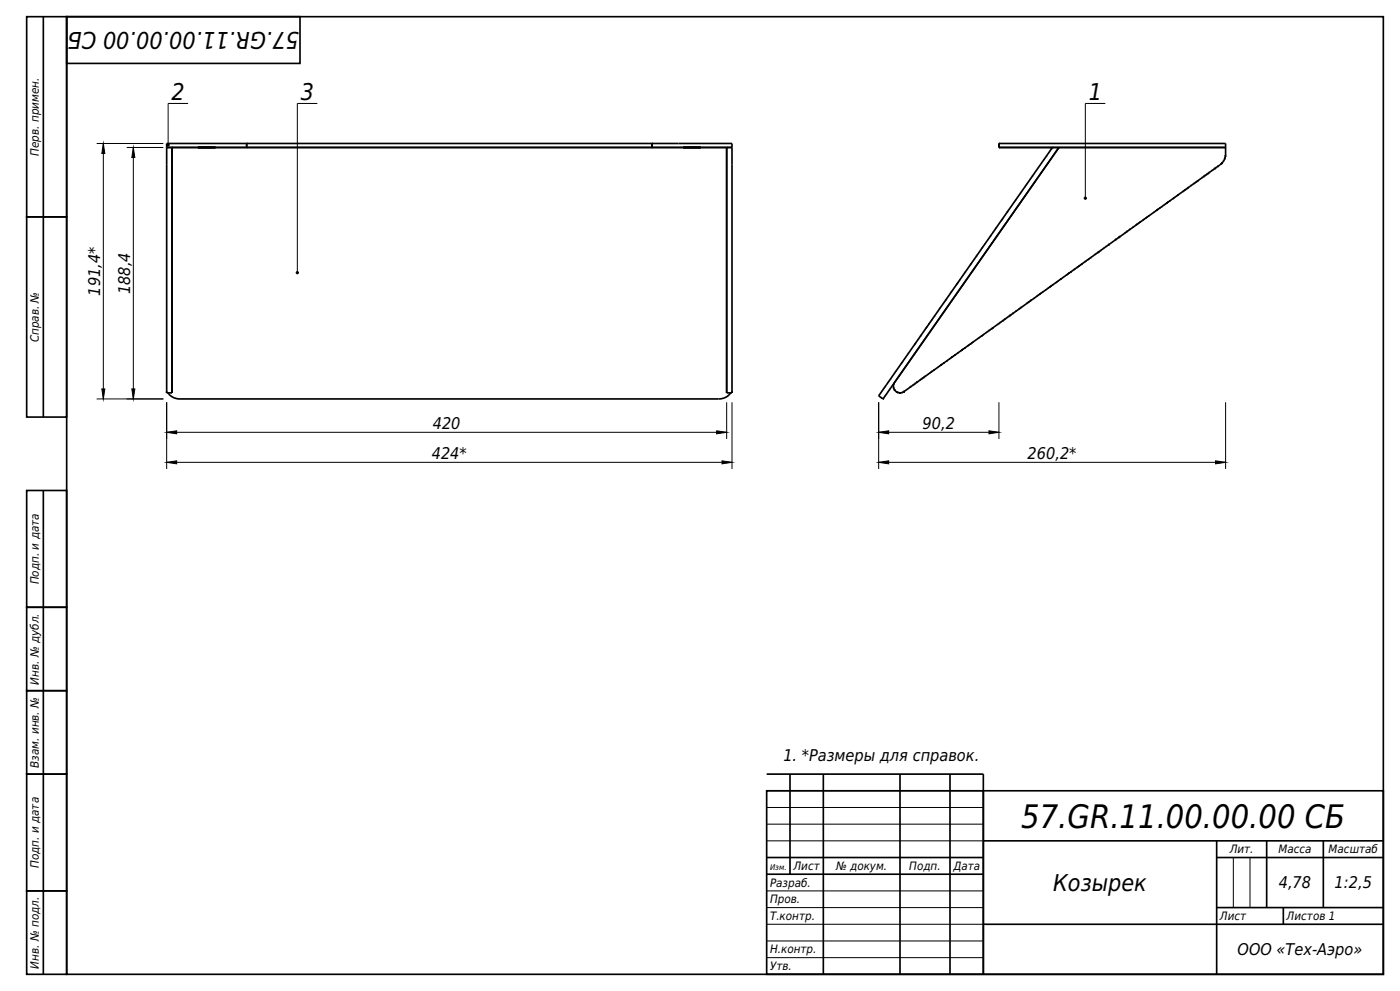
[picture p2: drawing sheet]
<svg xmlns="http://www.w3.org/2000/svg" width="420mm" height="297mm" viewBox="0 0 420 297" stroke-linecap="round" stroke-linejoin="round" font-family="sans-serif">
<g fill="none" stroke="#000" stroke-width=".5">
<path d="M8 5h12v60h-12zM13 5v120M20 5h395v287h-395zM20 5h70v14h-70zM50 44.2v73.5v-.4M50 44.2h1.6M50 44.2h24M51.5 44.2h.1M51.6 44.2h166.4M51.6 44.2v73.5zM59.4 44v.2h5.2v-.2M74 44.2h121.6"/>
<path d="M74 43h-23.2a.53 .53 0 0 0-.6 0 .53 .53 0 0 0-.2 .6v.6M74 43h121.6M74 43v1.2M195.6 44.2h24M195.6 43h23.2a.53 .53 0 0 1 .6 0 .53 .53 0 0 1 .2 .6v.6M195.6 43v1.2M205 44v.2h5.2v-.2M218 44.2v73.5zM218 44.2h1.6M219.6 44.2v73.5v-.4M299.7 44.2h68M299.7 44.2h16"/>
<path d="M299.7 44.2v-.5a.5 .5 0 0 1 0-.6 .5 .5 0 0 1 .7-.1h66.4a.53 .53 0 0 1 .7 0 .53 .53 0 0 1 .2 .6v.6M304.8 59.8l-.1 .1M305.7 58.6h-.1M305.9 58.2v.1M306.1 57.9v.1M306.5 57.4l-.1 .1M307.3 56.2h.1M307.6 55.8l-.1 .1M307.8 55.5h.1M308.2 55l-.1 .1M309 53.8h.1M309.3 53.4l-.1 .1"/>
<path d="M309.5 53.1h.1M309.9 52.6l-.2 .2M310.1 52.2l-.1 .2M310.7 51.4h.1M311 51l-.1 .1M311.5 50.2v.1M311.8 49.8l-.1 .1M313.2 47.8h.1M313.5 47.4l-.1 .1M313.7 47.1v.1M314 46.6l-.1 .1M314.7 45.7l-.1 .1"/>
<path d="M314.9 45.4h.1M315.1 45v.1M315.5 44.5l-.2 .3M315.7 44.2l-.1 .1M315.7 44.2h2M315.7 44.2l-51.8 74a.43 .43 0 0 0-.3 .5 .43 .43 0 0 0 .5 .3l.8 .6M317.7 44.2l-49.4 70.5-.3 1.3 .7 1.2 1.2 .5 1.3-.3M317.7 44.2h50M317.7 44.2l-50.5 72.1M351.9 59.5l-.1 .1M352.2 59.3h.1M352.7 58.9l-.1 .1"/>
<path d="M353 58.7h.1M353.5 58.4l-.1 .1M354.9 57.4h-.1M355.2 57.1v.1M355.7 56.8l-.2 .1M356 56.5v.1M356.5 56.2l-.1 .1M357.4 55.6h-.1M358.2 55h.1M358.6 54.7l-.1 .1M359 54.4l-.2 .1M359.4 54.1l-.1 .1"/>
<path d="M360.8 53.2h-.1M361.2 52.8l-.2 .2M361.6 52.6h-.1M362.1 52.2l-.3 .2M362.4 52l-.1 .1M362.9 51.6l-.2 .1M363.8 51l-.1 .1M364.1 50.8h-.1M364.6 50.4l-.2 .2M364.9 50.2h-.1M365.4 49.8l-.1 .1M366.2 49.2v.1"/>
<path d="M366.7 48.8l-.4 .3M367.1 48.3h-.1M367.4 47.5v.2M367.5 47.2v.1M367.6 46.6v.3M367.7 44.2l-.2 3.3-.6 1-.9 .9-94.8 68M8 65h12v60h-12zM290.8 79.8l-.1 .1M291 79.5h.1M291.4 79l-.2 .2M291.6 78.6l-.1 .2M292.2 77.8h.1"/>
<path d="M292.5 77.4l-.1 .1M292.7 77.1h.1M293 76.6l-.1 .2M293.3 76.2l-.1 .2M293.9 75.3v.1M294.2 75l-.1 .1M294.4 74.7h-.1M294.7 74.2l-.1 .2M295 73.8l-.1 .2M295.6 73l-.1 .1M296.4 71.8h.1M296.7 71.4l-.1 .1"/>
<path d="M296.9 71.1v.1M297.2 70.6l-.1 .1M298.1 69.4h.1M298.3 69v.1M298.6 68.7h-.1M298.9 68.2l-.1 .1M299.8 67h-.1M300 66.6v.1M300.3 66.3h-.1M300.6 65.8l-.1 .2M300.8 65.4v.2M301.5 64.6h-.1"/>
<path d="M301.7 64.2v.1M302 63.9h-.1M302.3 63.4l-.2 .2M302.5 63l-.1 .2M304 61h-.1M304.2 60.6v.1M304.5 60.3l-.1 .1M323.4 79.9l-.1 .1M323.9 79.6l-.2 .1M324.2 79.3l-.1 .1M324.7 79l-.1 .1M325.6 78.4h-.1"/>
<path d="M325.9 78.1v.1M326.4 77.8h-.1M326.8 77.5l-.1 .1M327.2 77.2l-.1 .1M328.6 76.2l-.1 .1M328.9 76h.1M329.4 75.6l-.2 .2M329.8 75.4l-.2 .1M330.2 75l-.1 .1M331.1 74.4v.1M331.9 73.8v.1M332.3 73.6h-.1"/>
<path d="M332.8 73.2l-.2 .2M334.5 72l-.1 .1M334.9 71.7l-.2 .1M335.3 71.4l-.1 .1M335.8 71.1l-.2 .1M336.1 70.8l-.1 .1M337.5 69.9h-.1M337.8 69.6l-.1 .1M338.3 69.3l-.2 .1M338.6 69v.1M339.1 68.7l-.1 .1M340 68l-.1 .1"/>
<path d="M340.8 67.5h.1M341.3 67.1l-.2 .2M341.6 66.9l-.1 .1M342.1 66.5l-.1 .1M343 65.9h-.1M343.3 65.6v.1M343.8 65.3v.1M344.2 65.1h-.1M344.6 64.7l-.1 .1M346.3 63.5h.1M346.7 63.2l-.1 .1M347.2 62.9l-.2 .2"/>
<path d="M347.5 62.7h-.1M348 62.3l-.1 .1M348.5 61.9v.1M349.4 61.3l-.1 .1M349.7 61.1h-.1M350.2 60.8l-.2 .1M350.5 60.5l-.1 .1M351 60.2l-.1 .1M277.1 99.3v.1M277.4 99l-.1 .1M277.6 98.7h-.1M277.9 98.2l-.1 .2"/>
<path d="M278.2 97.8l-.2 .2M278.4 97.5l-.1 .1M278.8 96.9l-.1 .2M279 96.6v.1M279.3 96.3h-.1M279.6 95.8l-.1 .2M279.9 95.4l-.1 .1M280.1 95.1l-.1 .1M280.4 94.6l-.1 .1M281.3 93.4h.1M281.5 93v.1M281.8 92.7h-.1"/>
<path d="M282.1 92.2l-.1 .1M283 91h-.1M283.2 90.6v.1M283.5 90.3h-.1M283.8 89.8l-.1 .2M284 89.4l-.1 .2M284.7 88.6h-.1M284.9 88.2v.1M285.2 87.9h-.1M285.5 87.4l-.2 .2M285.7 87l-.1 .2M286.4 86.1l-.1 .1"/>
<path d="M286.6 85.8l-.1 .1M286.8 85.5h.1M287.2 85l-.2 .2M287.4 84.6l-.1 .2M287.7 84.3l-.1 .1M288 83.8l-.1 .1M288.9 82.6h-.1M289.1 82.2v.1M289.3 81.9h.1M289.7 81.4l-.1 .1M290.5 80.2h.1M296 99.6l-.1 .1"/>
<path d="M296.3 99.4h-.1M296.8 99l-.1 .1M297.1 98.8h.1M297.6 98.4l-.2 .2M298 98.2l-.2 .1M299.3 97.2l-.1 .1M299.7 97h-.1M300.1 96.6v.1M300.5 96.4h-.1M301 96l-.2 .1M301.5 95.6l-.2 .2M302.3 95.1h.1"/>
<path d="M302.7 94.8l-.1 .1M303.1 94.5l-.2 .1M303.5 94.2l-.2 .1M304 93.9l-.2 .1M304.8 93.2v.1M305.7 92.7h-.1M306 92.4l-.1 .1M306.5 92.1l-.2 .1M308.2 90.8l-.1 .1M308.7 90.5l-.2 .2M309 90.3h-.1M309.5 89.9l-.2 .2"/>
<path d="M310.4 89.3h-.1M311.2 88.7h-.1M311.5 88.4v.1M312 88.1l-.2 .2M312.4 87.9h-.1M312.8 87.5l-.1 .1M313.7 86.9h.1M314.5 86.3h.1M315 86l-.2 .1M315.4 85.7l-.2 .1M315.8 85.4l-.1 .1M316.7 84.7v.1"/>
<path d="M317.1 84.5h-.1M317.5 84.1v.1M317.9 83.9h-.1M318.4 83.6l-.2 .1M320.1 82.3l-.1 .1M320.4 82.1h-.1M320.9 81.7l-.2 .2M321.4 81.4l-.2 .1M322.3 80.8h-.1M322.6 80.5l-.1 .1M323.1 80.2h-.1M50 117.7h1.6"/>
<path d="M50.4 117.7l1.5 1.4 2.1 .5h161.6l2.1-.5 1.5-1.4M218 117.7h1.6M263.8 118.4h.1M263.9 118.2v.1M264.1 117.9h.1M264.2 119.1h.1M264.5 119.3h.1M264.7 117v.1M264.9 119.5v.1M265 116.7h-.1M265.2 119.2h-.1M265.2 116.3v.1"/>
<path d="M265.4 118.8v.1M265.5 116h-.1M265.5 118.7h.1M265.6 115.8l-.1 .1M265.7 118.5l-.1 .1M265.8 115.5h.1M266 118v.1M266.4 117.5h-.1M266.4 114.6v.1M266.5 117.3h.1M266.7 114.3h-.1M266.9 116.8h-.1"/>
<path d="M266.9 113.9v.1M267.1 116.5h-.1M267.2 116.3l-2.3 3.3M267.2 116.3h.1M267.2 113.4l-.1 .2M267.3 116.1h.1M268.1 116.2v.1M268.1 112.2v.1M268.1 115.1v.2M268.2 116.6h.1M268.2 114.8v.2M268.3 116.8l.1 .2"/>
<path d="M268.3 111.9h.1M268.6 111.5l-.1 .1M268.9 117.4h.1M268.9 111l-.1 .2M269.1 117.5l.1 .1M269.3 117.6l.1 .1M269.8 109.8l-.1 .1M270 109.5h.1M270.3 109.1l-.1 .1M270.3 117.7h-.5M270.6 108.6l-.1 .2M270.7 117.6h-.1"/>
<path d="M270.9 108.3l-.1 .1M271 117.5h-.1M271.2 117.4h-.1M271.3 117.3l-.1 .1M271.5 107.4l-.1 .1M272.3 106.2l-.1 .1M272.5 105.9h.1M273 116v.1M273.4 115.8l-.1 .1M273.9 115.5h-.1M274 103.8l-.1 .1M274.2 115.2l-.1 .1"/>
<path d="M274.2 103.5h.1M274.6 103l-.2 .2M274.7 114.9l-.2 .1M274.8 102.6l-.1 .2M275.2 114.5l-.2 .1M275.4 101.8h.1M275.7 101.4l-.1 .1M275.9 101.1h.1M276 113.9h.1M276.2 100.6l-.1 .2M276.4 113.7h-.1M276.5 100.2l-.1 .2"/>
<path d="M276.9 113.3l-.2 .2M277.2 113.1l-.1 .1M277.7 112.7l-.2 .1M278.6 112.1h-.1M278.9 111.8l-.1 .1M279.4 111.5h-.1M279.7 111.3h.1M280.2 110.9l-.1 .1M281.6 109.9l-.1 .1M281.9 109.7h-.1M282.4 109.3l-.2 .2M282.7 109.1h.1"/>
<path d="M283.2 108.8l-.2 .1M284.1 108.1l-.1 .1M284.9 107.5l-.1 .1M285.3 107.3h-.1M285.7 106.9l-.2 .2M286.1 106.7l-.1 .1M286.5 106.4l-.1 .1M287.4 105.7v.1M288.3 105.1l-.1 .1M288.7 104.8l-.2 .1M289.1 104.5l-.2 .1M289.6 104.2l-.2 .1"/>
<path d="M290.4 103.6h.1M290.8 103.3l-.1 .1M291.3 103l-.2 .1M291.6 102.7l-.1 .1M292.1 102.4l-.2 .1M293.8 101.2h-.1M294.1 100.9v.1M294.6 100.6l-.2 .1M295.1 100.2l-.2 .1M8 147h12v35h-12zM13 147v145M8 182h12v25h-12z"/>
<path d="M8 207h12v25h-12zM8 232h12v35h-12zM230 237h185v55h-185zM230 232h65v60M237 232v30M247 232v60M270 232v60M285 232v60M230 257h65M295 252h120M365 257h50M365 252v40"/>
<path d="M380 252v20M397 252v20M8 267h12v25h-12zM230 262h65M295 277h120M365 272h50M385 272v5"/>
</g>
<g fill="none" stroke="#000" stroke-width=".3">
<path d="M56.4 31h-6v12.4M95.2 31h-6v50.7M331.6 31h-6v28.4M29 43h20M31 43v76.6M38 44.2h11M40 44.2v75.4M29 119.6h20M50 120.6v20M50 129.6h168M50 138.6h169.6M218 120.6v11"/>
<path d="M219.6 120.6v20M263.6 129.6h36.1M263.6 138.6h104.1M263.6 120.6v20M299.7 120.6v11M367.7 120.6v20M230 237h65M230 252h65M230 247h65M230 242h65M370 257v15M375 257v15"/>
<path d="M230 277h65M230 272h65M230 267h65M230 292h65M230 287h65M230 282h65"/>
</g>
<path d="M31 43l.5 3h-.9zM40 44.2l.4 3h-.9zM30.6 116.6h.9l-.5 3zM39.5 116.6h.9l-.4 3zM50 129.6l3-.5v.9zM50 138.6l3-.5v.9zM215 129.1l3 .5-3 .4zM216.6 138.1l3 .5-3 .4zM263.6 129.6l3-.5v.9zM263.6 138.6l3-.5v.9zM296.7 129.1l3 .5-3 .4zM364.7 138.1l3 .5-3 .4z" fill="#000" stroke="#000" stroke-width=".3"/>
<g fill="#000">
<circle cx="50.4" cy="43.4" r=".5"/>
<circle cx="325.6" cy="59.4" r=".5"/>
<circle cx="89.2" cy="81.7" r=".5"/>
</g>
<text font-size="9.7" x="306.4" y="248">57.GR.11.00.00.00 СБ</text>
<g font-size="6.9">
<text x="89.7" y="9.5" transform="rotate(-180 89.7 9.5)">57.GR.11.00.00.00 СБ</text>
<text x="51.5" y="30">2</text>
<text x="90.2" y="30">3</text>
<text x="326.6" y="30">1</text>
<text x="316" y="267">Козырек</text>
</g>
<g font-size="4.9">
<text x="30" y="88.6" transform="rotate(-90 30 88.6)">191,4*</text>
<text x="39" y="88.1" transform="rotate(-90 39 88.1)">188,4</text>
<text x="129.8" y="128.6">420</text>
<text x="276.8" y="128.6">90,2</text>
<text x="129.5" y="137.6">424*</text>
<text x="308.3" y="137.6">260,2*</text>
<text x="235" y="228">1. *Размеры для справок.</text>
<text x="383.6" y="266.3">4,78</text>
<text x="400.4" y="266.3">1:2,5</text>
<text x="371.3" y="286.3">ООО «Тех-Аэро»</text>
</g>
<g font-size="3.5">
<text x="11.6" y="46.7" transform="rotate(-90 11.6 46.7)">Перв. примен.</text>
<text x="11.6" y="102.6" transform="rotate(-90 11.6 102.6)">Справ. №</text>
<text x="11.6" y="175.1" transform="rotate(-90 11.6 175.1)">Подп. и дата</text>
<text x="11.6" y="205.2" transform="rotate(-90 11.6 205.2)">Инв. № дубл.</text>
<text x="11.6" y="230.1" transform="rotate(-90 11.6 230.1)">Взам. инв. №</text>
<text x="368.9" y="255.8">Лит.</text>
<text x="383.5" y="255.8">Масса</text>
<text x="398.6" y="255.8">Масштаб</text>
<text x="11.6" y="260.1" transform="rotate(-90 11.6 260.1)">Подп. и дата</text>
<text x="238" y="260.8">Лист</text>
<text x="250.8" y="260.8">№ докум.</text>
<text x="272.8" y="260.8">Подп.</text>
<text x="231" y="265.8">Разраб.</text>
<text x="231" y="270.8">Пров.</text>
<text x="231" y="275.8">Т.контр.</text>
<text x="366" y="275.8">Лист</text>
<text x="386" y="275.8">Листов 1</text>
<text x="231" y="285.8">Н.контр.</text>
<text x="11.6" y="290.3" transform="rotate(-90 11.6 290.3)">Инв. № подл.</text>
<text x="231" y="290.8">Утв.</text>
</g>
<text font-size="3.4" x="286" y="260.8">Дата</text>
<text font-size="2.4" x="231" y="260.8">Изм.</text>
</svg>
